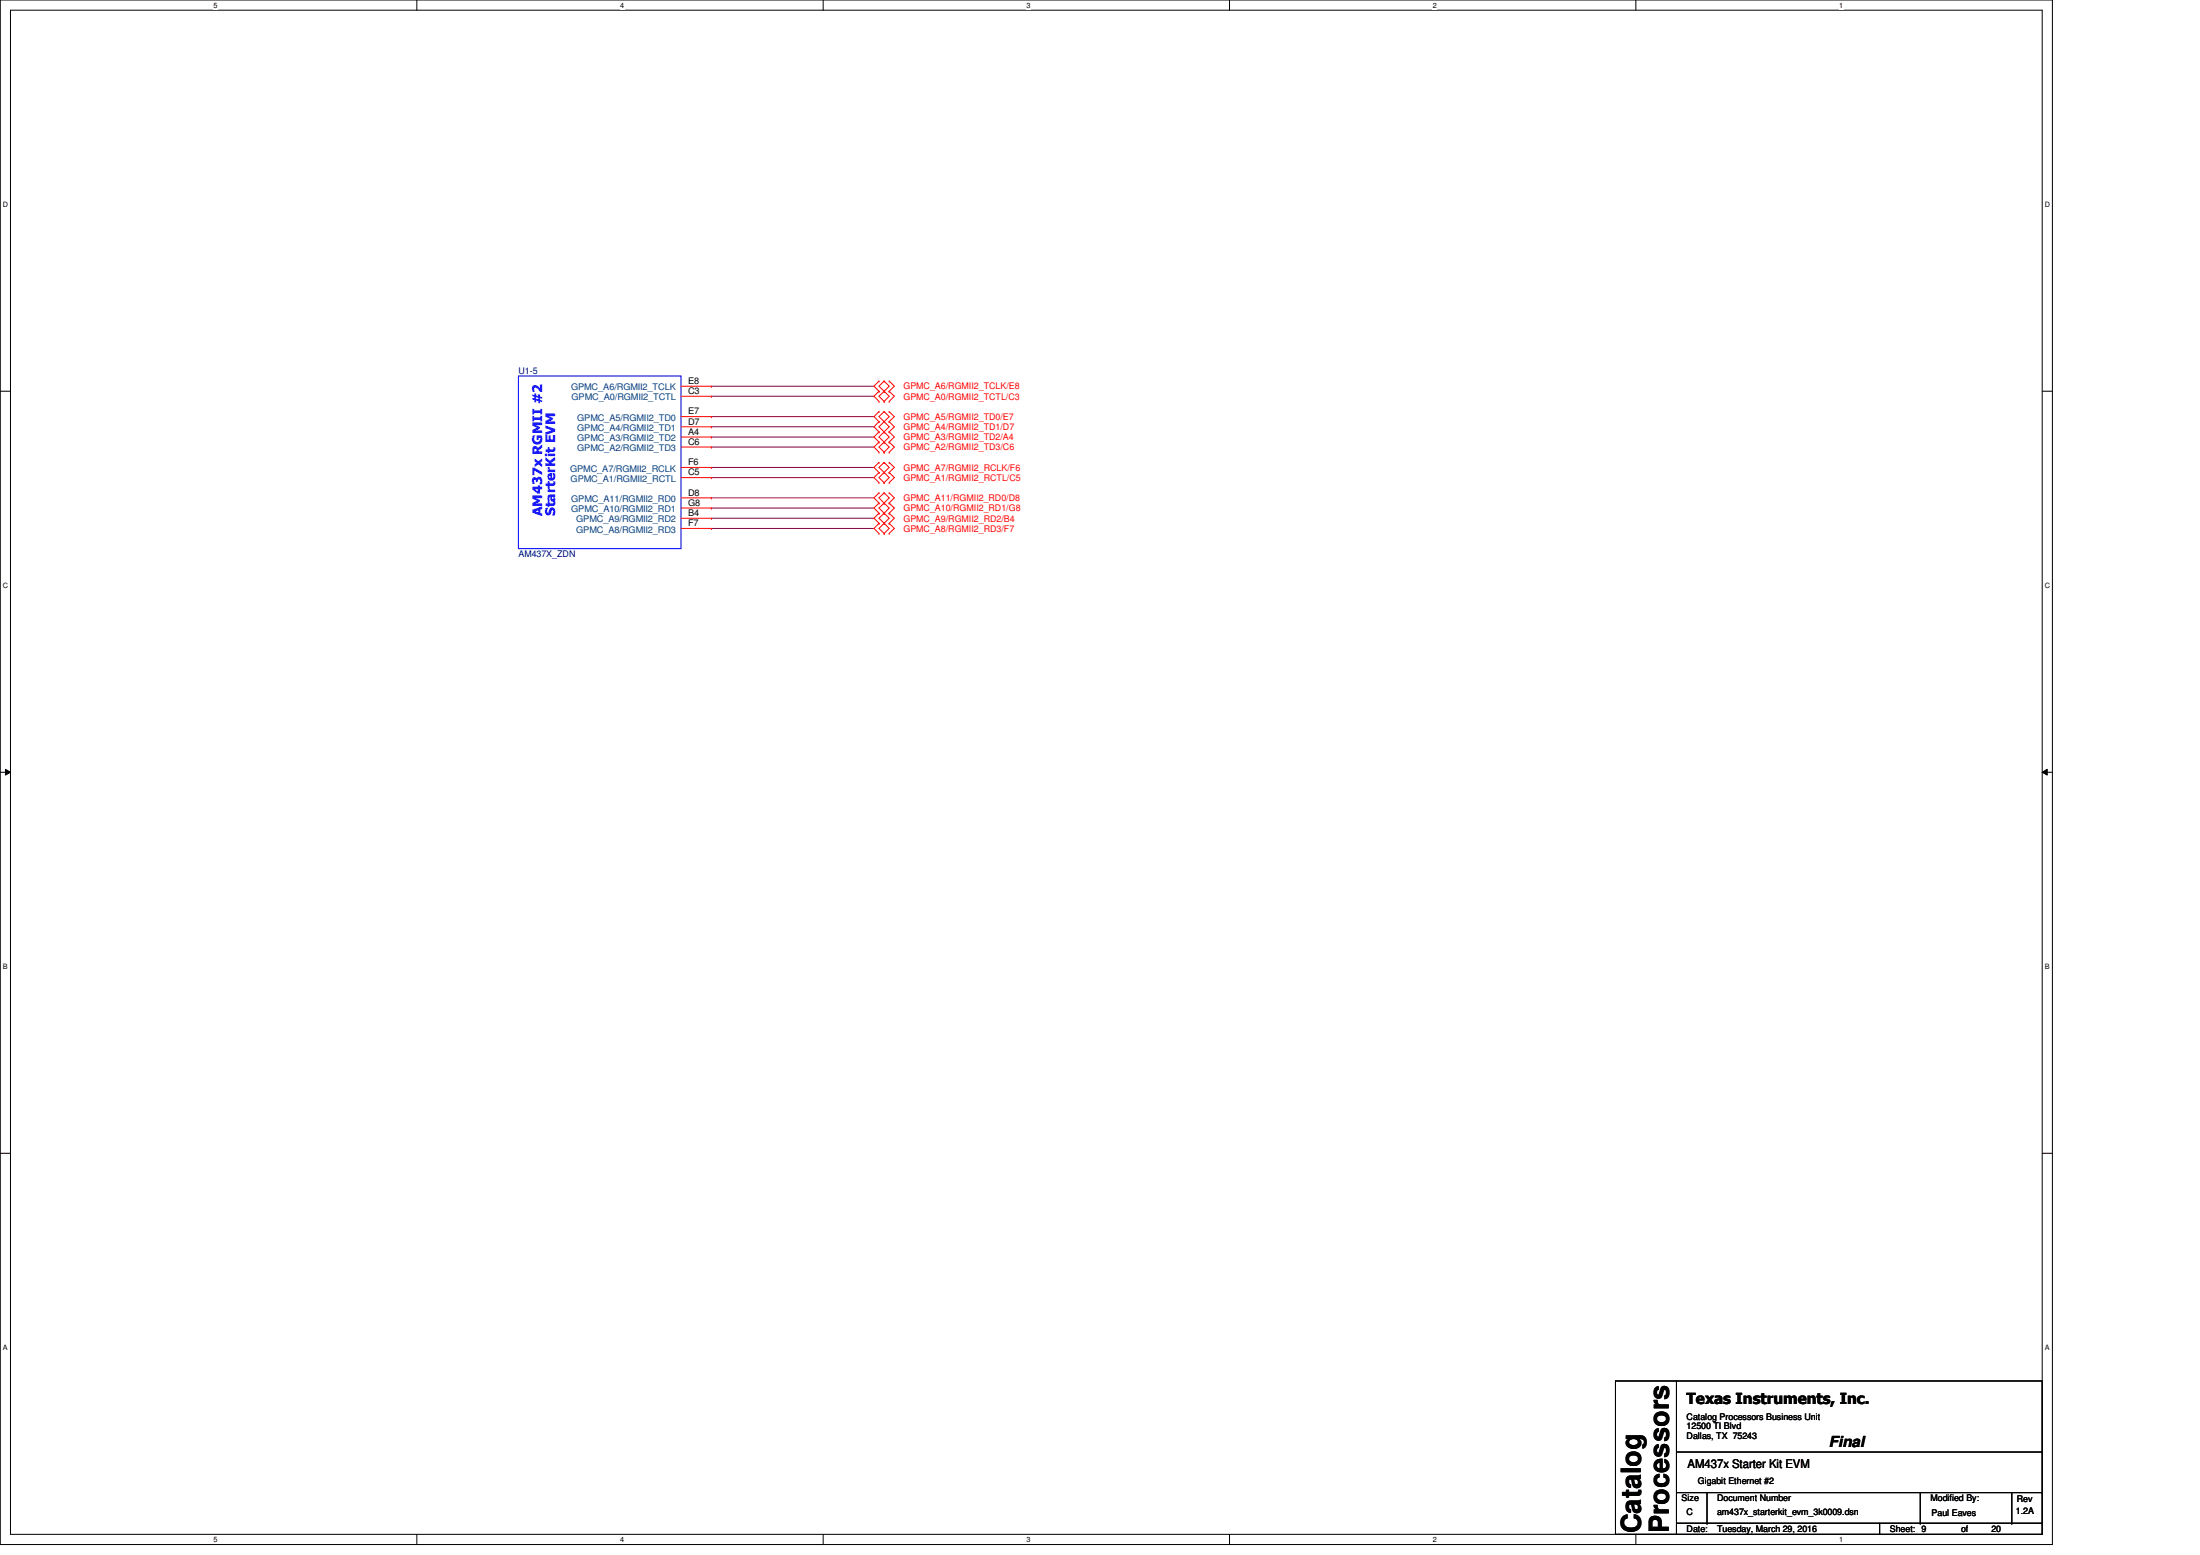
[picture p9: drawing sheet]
<svg xmlns="http://www.w3.org/2000/svg" width="297mm" height="210mm" viewBox="0 0 297 210" stroke-linecap="round" stroke-linejoin="round" font-family="sans-serif">
<path d="M0 0h277.1v208.5h-277.1zM1.4 1.4h274.3v205.7h-274.3z" fill="none" stroke="#000" stroke-width=".14"/>
<g fill="#fff">
<path d="M28.8 .1h.6v1.1h-.6z"/>
<path d="M28.8 207.3h.6v1.1h-.6z"/>
</g>
<path d="M56.3 0v1.4M56.3 207.1v1.4" fill="none" stroke="#000" stroke-width=".14"/>
<g fill="#fff">
<path d="M83.7 .1h.6v1.1h-.6z"/>
<path d="M83.7 207.3h.6v1.1h-.6z"/>
</g>
<path d="M111.1 0v1.4M111.1 207.1v1.4" fill="none" stroke="#000" stroke-width=".14"/>
<g fill="#fff">
<path d="M138.6 .1h.5v1.1h-.5z"/>
<path d="M138.6 207.3h.5v1.1h-.5z"/>
</g>
<path d="M166 0v1.4M166 207.1v1.4" fill="none" stroke="#000" stroke-width=".14"/>
<g fill="#fff">
<path d="M193.4 .1h.6v1.1h-.6z"/>
<path d="M193.4 207.3h.6v1.1h-.6z"/>
</g>
<path d="M220.9 0v1.4M220.9 207.1v1.4" fill="none" stroke="#000" stroke-width=".14"/>
<g fill="#fff">
<path d="M248.3 .1h.6v1.1h-.6z"/>
<path d="M248.3 207.3h.6v1.1h-.6z"/>
<path d="M.4 27.1h.7v1.1h-.7z"/>
<path d="M276.1 27.1h.7v1.1h-.7z"/>
<path d="M.4 78.5h.7v1.1h-.7z"/>
<path d="M276.1 78.5h.7v1.1h-.7z"/>
</g>
<path d="M0 52.8h1.4M275.7 52.8h1.4" fill="none" stroke="#000" stroke-width=".14"/>
<g fill="#fff">
<path d="M.4 130h.7v1.1h-.7z"/>
<path d="M276.1 130h.6v1.1h-.6z"/>
</g>
<path d="M0 104.2h1.4M.7 103.8l.7 .4-.7 .4zM275.7 104.2l.7-.4v.8zM275.7 104.2h1.4" fill="none" stroke="#000" stroke-width=".14"/>
<path d="M.7 103.8l.7 .4-.7 .4zM275.7 104.2l.7-.4v.8z" fill="#000"/>
<g fill="#fff">
<path d="M.4 181.4h.7v1.1h-.7z"/>
<path d="M276.1 181.4h.6v1.1h-.6z"/>
</g>
<g fill="none" stroke="#000" stroke-width=".14">
<path d="M0 155.7h1.4M275.7 155.7h1.4M218.1 186.4h57.6v20.7h-57.6zM226.4 186.4v20.6M226.4 196h49.3M275.7 196h.1M226.4 207h.1M226.4 201.5h49.3M226.4 205.6h49.3M230.5 205.6h.1M230.5 201.5v4.1M253.8 207h.1"/>
<path d="M253.8 205.6v1.4M259.3 205.6h.1M259.3 201.5v4.1M271.6 205.6h.1M271.6 201.5v4.1M275.7 201.5h.1M275.7 205.6h.1"/>
</g>
<g fill="none" stroke="#800040" stroke-width=".14">
<path d="M96.1 52.1h.1M96.1 53.5h.1M96.1 56.2h.1M96.1 57.6h.1M96.1 59h.1M96.1 52.1h21.9M96.1 53.5h21.9M96.1 56.2h21.9M96.1 57.6h21.9M96.1 59h21.9M96.1 60.3h.1M96.1 63.1h.1"/>
<path d="M96.1 64.5h.1M96.1 67.2h.1M96.1 68.6h.1M96.1 70h.1M96.1 71.3h.1M96.1 60.3h21.9M96.1 63.1h21.9M96.1 64.5h21.9M96.1 67.2h21.9M96.1 68.6h21.9M96.1 70h21.9M96.1 71.3h21.9"/>
</g>
<g fill="none" stroke="#f00" stroke-width=".14">
<path d="M91.9 59h4.2M91.9 52.1h4.2M91.9 56.2h4.2M91.9 57.6h4.2M91.9 53.5h4.2M96.1 59h.1M96.1 52.1h.1M96.1 56.2h.1M96.1 57.6h.1M96.1 53.5h.1M118.7 51.4h.1M118.7 52.8h.1"/>
<path d="M118.7 54.2h.1M118.7 55.6h.1M118.7 56.9h.1M118.7 58.3h.1M118.7 59.7h.1M118.7 51.4l-.7 .7 .7 .7M118.7 52.8l-.7 .7 .7 .7M118.7 55.6l-.7 .6 .7 .7M118.7 56.9l-.7 .7 .7 .7M118.7 58.3l-.7 .7 .7 .7M118.7 59.7l-.7 .6 .7 .7M119.4 52.8h.1"/>
<path d="M119.4 51.4h.1M119.4 54.2h.1M119.4 56.9h.1M119.4 55.6h.1M119.4 58.3h.1M119.4 59.7h.1M119.4 51.4l-.7 .7 .7 .7M119.4 51.4l.7 .7-.7 .7M119.4 52.8l-.7 .7 .7 .7M119.4 52.8l.7 .7-.7 .7M119.4 55.6l-.7 .6 .7 .7M119.4 55.6l.7 .6-1.4 1.4 .7 .7"/>
<path d="M119.4 56.9l.7 .7-1.4 1.4 .7 .7M119.4 58.3l.7 .7-.7 .7M119.4 59.7l-.7 .6 .7 .7M119.4 59.7l.7 .6-.7 .7M120.1 51.4h.1M120.1 52.8h.1M120.1 54.2h.1M120.1 55.6h.1M120.1 56.9h.1M120.1 58.3h.1M120.1 59.7h.1M120.1 51.4l.7 .7-.7 .7"/>
<path d="M120.1 52.8l.7 .7-.7 .7M120.1 58.3l.7 .7-.7 .7M120.1 55.6l.7 .6-.7 .7M120.1 56.9l.7 .7-.7 .7M120.1 59.7l.7 .6-.7 .7M91.9 67.2h4.2M91.9 68.6h4.2M91.9 70h4.2M91.9 71.3h4.2M91.9 60.3h4.2M91.9 64.5h4.2M91.9 63.1h4.2"/>
<path d="M96.1 67.2h.1M96.1 68.6h.1M96.1 70h.1M96.1 71.3h.1M96.1 60.3h.1M96.1 64.5h.1M96.1 63.1h.1M118.7 61h.1M118.7 62.4h.1M118.7 63.8h.1M118.7 65.2h.1M118.7 66.5h.1"/>
<path d="M118.7 67.9h.1M118.7 69.3h.1M118.7 70.6h.1M118.7 72h.1M118.7 62.4l-.7 .7 .7 .7M118.7 63.8l-.7 .7 .7 .7M118.7 66.5l-.7 .7 .7 .7M118.7 69.3l-.7 .7 .7 .6M118.7 67.9l-.7 .7 .7 .7M118.7 70.6l-.7 .7 .7 .7M119.4 61h.1M119.4 63.8h.1"/>
<path d="M119.4 62.4h.1M119.4 65.2h.1M119.4 67.9h.1M119.4 66.5h.1M119.4 69.3h.1M119.4 70.6h.1M119.4 72h.1M119.4 62.4l-.7 .7 .7 .7M119.4 62.4l.7 .7-1.4 1.4 .7 .7M119.4 63.8l.7 .7-.7 .7M119.4 66.5l-.7 .7 1.4 1.4-.7 .7M119.4 66.5l.7 .7-.7 .7"/>
<path d="M119.4 67.9l-.7 .7 1.4 1.4-1.4 1.3 .7 .7M119.4 69.3l-.7 .7 .7 .6M119.4 70.6l.7 .7-.7 .7M120.1 61h.1M120.1 62.4h.1M120.1 63.8h.1M120.1 65.2h.1M120.1 66.5h.1M120.1 67.9h.1M120.1 69.3h.1M120.1 70.6h.1M120.1 72h.1"/>
<path d="M120.1 62.4l.7 .7-.7 .7M120.1 63.8l.7 .7-.7 .7M120.1 66.5l.7 .7-.7 .7M120.1 67.9l.7 .7-.7 .7M120.1 69.3l.7 .7-.7 .6M120.1 70.6l.7 .7-.7 .7"/>
</g>
<path d="M70 50.8h21.9v23.3h-21.9z" fill="none" stroke="#00f" stroke-width=".14"/>
<g font-size="3.7">
<text x="221.5" y="207" transform="rotate(-90 221.5 207)">Catalog</text>
<text x="225.3" y="207" transform="rotate(-90 225.3 207)">Processors</text>
</g>
<g font-size="2.1">
<text x="227.7" y="189.5">Texas Instruments, Inc.</text>
<text x="246.9" y="195.3">Final</text>
</g>
<g font-size="1.8" fill="#00f">
<text x="73.2" y="69.7" transform="rotate(-90 73.2 69.7)">AM437x RGMII #2</text>
<text x="75" y="69.7" transform="rotate(-90 75 69.7)">StarterKit EVM</text>
</g>
<text font-size="1.6" x="227.9" y="198.2">AM437x Starter Kit EVM</text>
<g font-size="1.2" fill="#000080">
<text x="70" y="50.5">U1-5</text>
<text x="70" y="75.2">AM437X_ZDN</text>
</g>
<g font-size="1.2" fill="#004080">
<text x="77.1" y="52.7">GPMC_A6/RGMII2_TCLK</text>
<text x="77.2" y="54.1">GPMC_A0/RGMII2_TCTL</text>
<text x="77.9" y="59.6">GPMC_A3/RGMII2_TD2</text>
<text x="77.9" y="56.8">GPMC_A5/RGMII2_TD0</text>
<text x="77.9" y="58.2">GPMC_A4/RGMII2_TD1</text>
<text x="77" y="63.7">GPMC_A7/RGMII2_RCLK</text>
<text x="77" y="65">GPMC_A1/RGMII2_RCTL</text>
<text x="77.9" y="60.9">GPMC_A2/RGMII2_TD3</text>
<text x="77.1" y="67.8">GPMC_A11/RGMII2_RD0</text>
<text x="77.1" y="69.2">GPMC_A10/RGMII2_RD1</text>
<text x="77.8" y="70.5">GPMC_A9/RGMII2_RD2</text>
<text x="77.8" y="71.9">GPMC_A8/RGMII2_RD3</text>
</g>
<g font-size="1.2">
<text x="92.9" y="51.8">E8</text>
<text x="92.9" y="53.2">C3</text>
<text x="92.9" y="58.7">A4</text>
<text x="92.9" y="55.9">E7</text>
<text x="92.9" y="57.3">D7</text>
<text x="92.9" y="60">C6</text>
<text x="92.9" y="64.2">C5</text>
<text x="92.9" y="62.8">F6</text>
<text x="92.9" y="66.9">D8</text>
<text x="92.9" y="68.3">G8</text>
<text x="92.9" y="69.7">B4</text>
<text x="92.9" y="71">F7</text>
<text x="227.7" y="191.6">Catalog Processors Business Unit</text>
<text x="227.7" y="192.9">12500 TI Blvd</text>
<text x="227.7" y="194.2">Dallas, TX 75243</text>
<text x="227.1" y="202.6">Size</text>
<text x="229.2" y="200.3">Gigabit Ethernet #2</text>
<text x="231.8" y="202.6">Document Number</text>
<text x="260.6" y="202.6">Modified By:</text>
<text x="272.3" y="202.8">Rev</text>
<text x="227.7" y="206.7">Date:</text>
<text x="227.7" y="204.5">C</text>
<text x="231.8" y="206.9">Tuesday, March 29, 2016</text>
<text x="231.8" y="204.5">am437x_starterkit_evm_3k0009.dsn</text>
<text x="255.2" y="206.7">Sheet: 9</text>
<text x="260.8" y="204.7">Paul Eaves</text>
<text x="264.8" y="206.7">of</text>
<text x="268.9" y="206.9">20</text>
<text x="272.2" y="204.4">1.2A</text>
</g>
<g font-size="1.2" fill="#f00">
<text x="122" y="52.6">GPMC_A6/RGMII2_TCLK/E8</text>
<text x="122" y="53.9">GPMC_A0/RGMII2_TCTL/C3</text>
<text x="122" y="56.7">GPMC_A5/RGMII2_TD0/E7</text>
<text x="122" y="58">GPMC_A4/RGMII2_TD1/D7</text>
<text x="122" y="59.4">GPMC_A3/RGMII2_TD2/A4</text>
<text x="122" y="60.8">GPMC_A2/RGMII2_TD3/C6</text>
<text x="122" y="63.5">GPMC_A7/RGMII2_RCLK/F6</text>
<text x="122" y="64.9">GPMC_A1/RGMII2_RCTL/C5</text>
<text x="122" y="67.6">GPMC_A11/RGMII2_RD0/D8</text>
<text x="122" y="69">GPMC_A10/RGMII2_RD1/G8</text>
<text x="122" y="70.4">GPMC_A9/RGMII2_RD2/B4</text>
<text x="122" y="71.8">GPMC_A8/RGMII2_RD3/F7</text>
</g>
<g font-size="1">
<text x="28.8" y="1">5</text>
<text x="83.7" y="1">4</text>
<text x="138.6" y="1">3</text>
<text x="193.4" y="1">2</text>
<text x="248.3" y="1">1</text>
<text x=".4" y="28">D</text>
<text x="276.1" y="28">D</text>
<text x=".4" y="79.4">C</text>
<text x="276.1" y="79.4">C</text>
<text x=".4" y="130.9">B</text>
<text x="276.1" y="130.9">B</text>
<text x=".4" y="182.3">A</text>
<text x="276.1" y="182.3">A</text>
<text x="28.8" y="208.2">5</text>
<text x="83.7" y="208.2">4</text>
<text x="138.6" y="208.2">3</text>
<text x="193.4" y="208.2">2</text>
<text x="248.3" y="208.2">1</text>
</g>
</svg>
